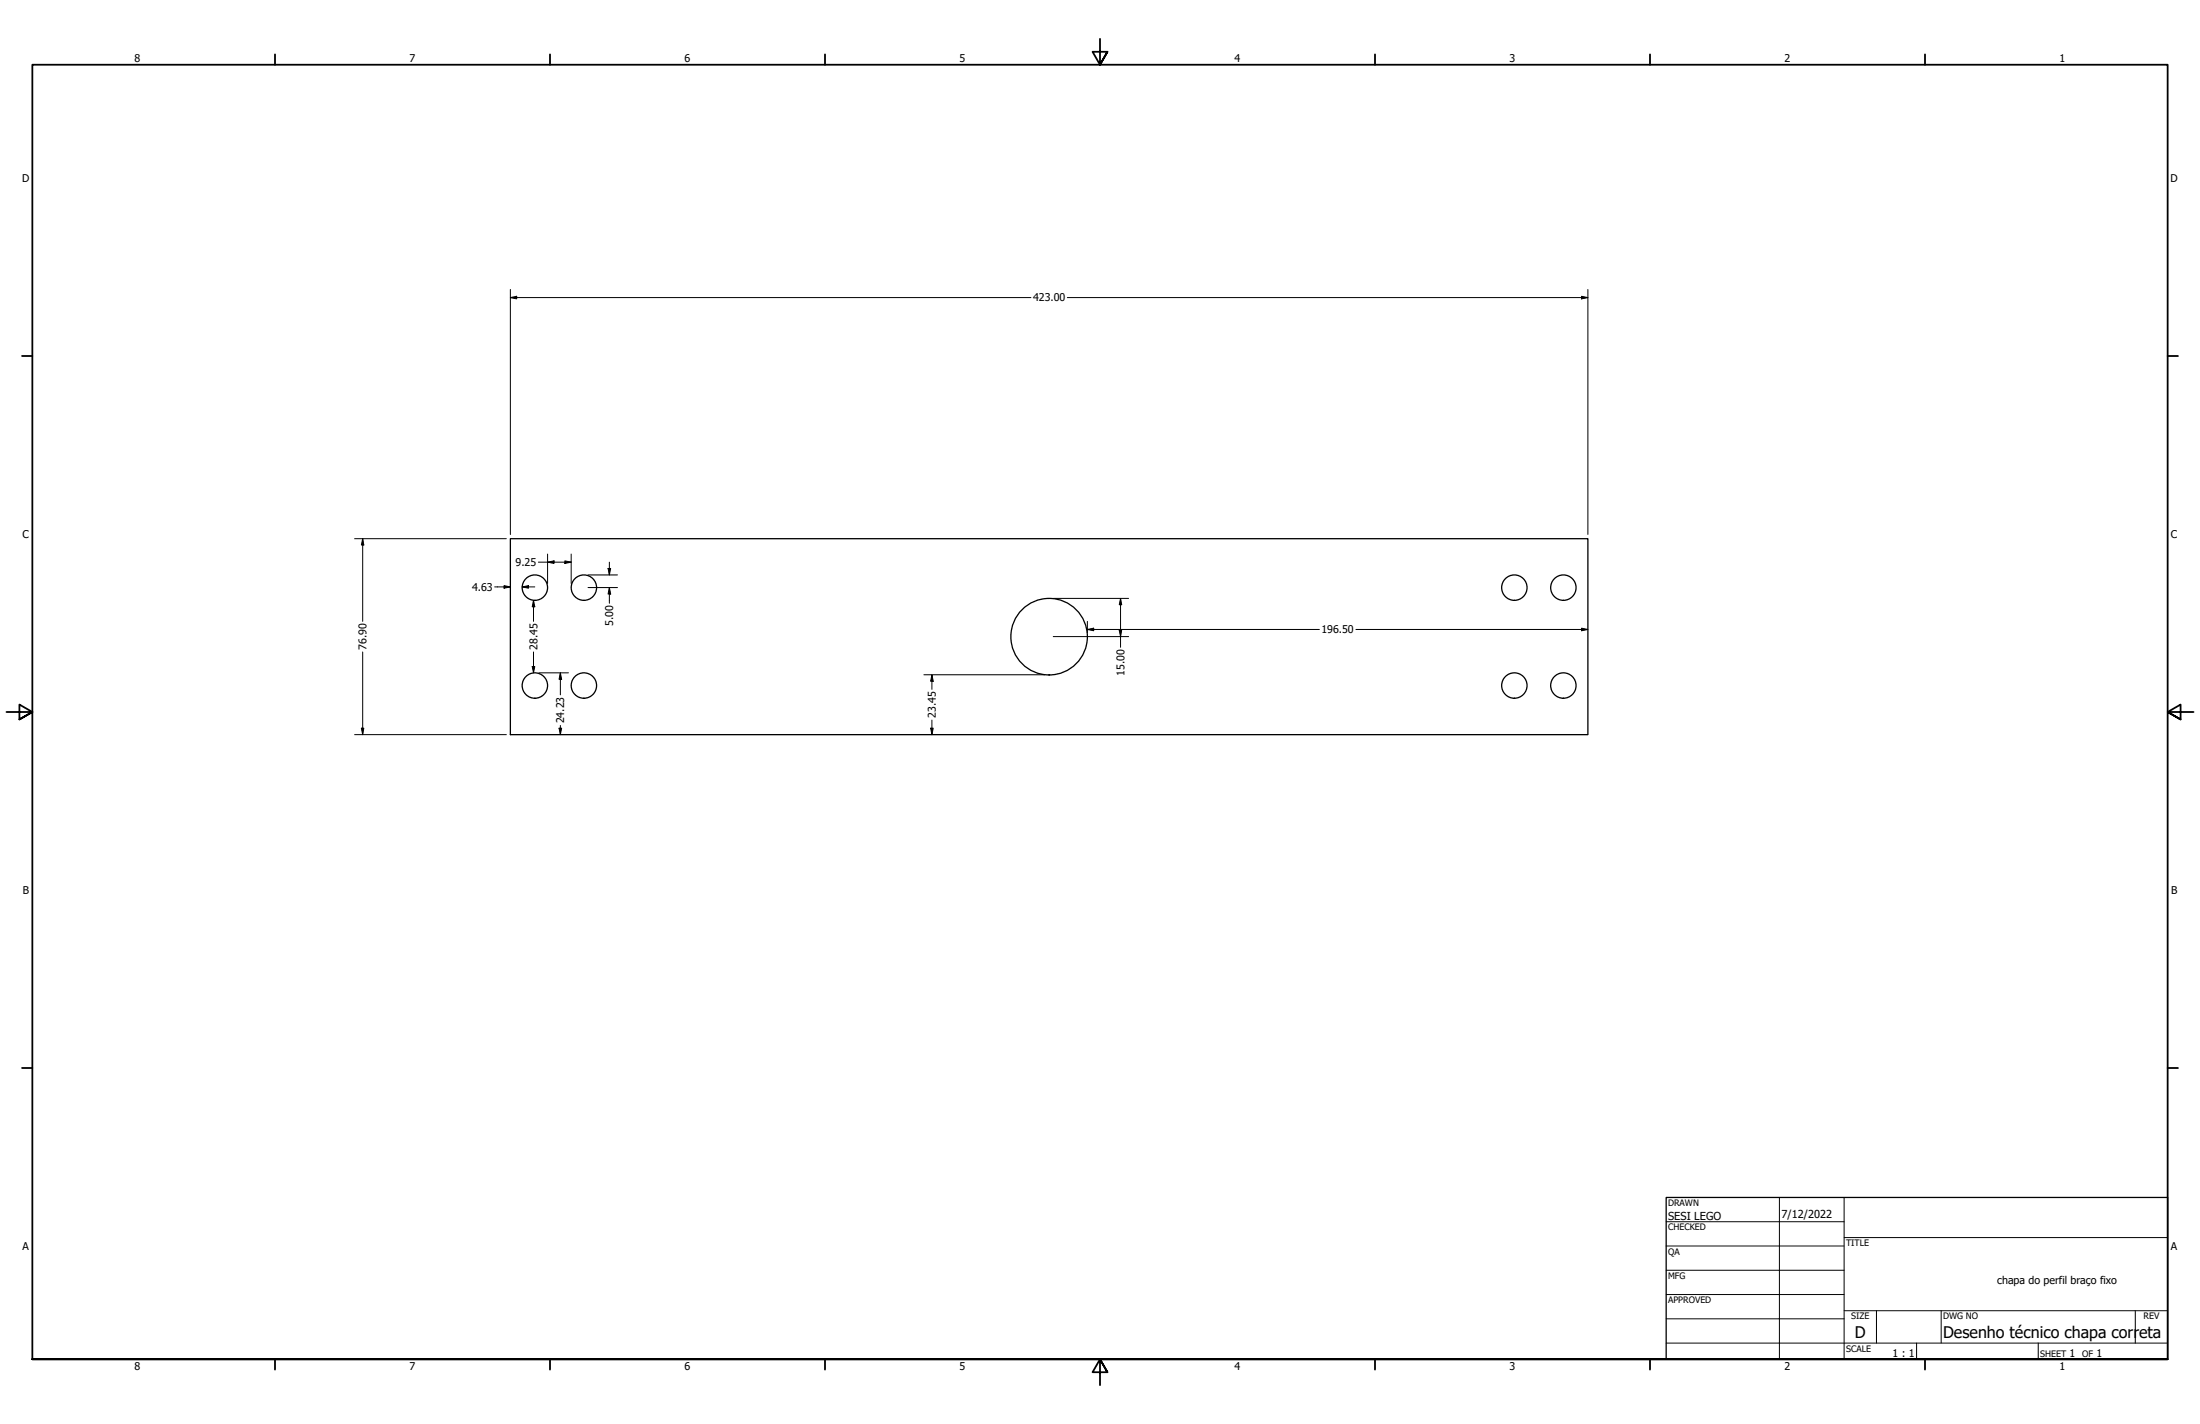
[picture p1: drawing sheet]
<svg xmlns="http://www.w3.org/2000/svg" width="864mm" height="559mm" viewBox="0 0 864 559" stroke-linecap="round" stroke-linejoin="round" font-family="sans-serif">
<g fill="none" stroke="#000" stroke-width=".51">
<path d="M200.3 211.4h423v76.9h-423z"/>
<circle cx="210" cy="230.6" r="5"/>
<circle cx="229.2" cy="230.6" r="5"/>
<circle cx="594.5" cy="230.6" r="5"/>
<circle cx="613.7" cy="230.6" r="5"/>
<circle cx="411.8" cy="249.8" r="15"/>
<circle cx="210" cy="269" r="5"/>
<circle cx="229.2" cy="269" r="5"/>
<circle cx="594.5" cy="269" r="5"/>
<circle cx="613.7" cy="269" r="5"/>
</g>
<!-- layer: Border (ANSI) -->
<g fill="none" stroke="#000" stroke-width=".7">
<path d="M431.8 15.2v10.2l-2.9-5.1h5.8l-2.9 5.1 2.9-5.1M107.9 21.3v4.1M215.9 21.3v4.1M323.8 21.3v4.1M539.8 21.3v4.1M647.7 21.3v4.1M755.6 21.3v4.1M8.6 139.7h4.1M850.9 139.7h4.1M2.5 279.4h10.2l-5.1-2.9v5.8l5.1-2.9-5.1 2.9M861.1 279.4h-10.2l5.1-2.9v5.8l-5.1-2.9 5.1 2.9M8.6 419.1h4.1"/>
<path d="M850.9 419.1h4.1M12.7 533.4v-508h838.2v508h-838.2h838.2M107.9 533.4v4.1M215.9 533.4v4.1M323.8 533.4v4.1M434.7 538.5l-2.9-5.1 2.9 5.1h-5.8l2.9-5.1v10.2M539.8 533.4v4.1M647.7 533.4v4.1M755.6 533.4v4.1"/>
</g>
<!-- layer: Title (ANSI) -->
<g fill="none" stroke="#000" stroke-width=".39">
<path d="M654 479.4h69.9M698.5 469.9v63.5M723.9 469.9v63.5M654 488.9h69.9M654 498.5h69.9M723.9 485.6h127M654 508h69.9M654 517.5h69.9M723.9 514.3h127M736.6 514.3v12.7M762 514.3v12.7M838.2 514.3v12.7"/>
<path d="M654 527h196.9M752.3 527v6.4M800.1 527v6.4"/>
</g>
<path d="M654 469.9h196.9v63.5h-196.9z" fill="none" stroke="#000" stroke-width=".51"/>
<g fill="none" stroke="#000" stroke-width=".39">
<path d="M200.3 116.8l2.5-.5v1zM200.3 116.8h204.4M200.3 113.6v96.1M419 116.8h204.3M620.8 116.3l2.5 .5-2.5 .5zM623.3 113.6v96.1M139.2 211.4h59.6M142.4 211.4l.4 2.5h-.9zM142.4 211.4v32.4M214.9 217.4v11.6M224.2 217.4v11.6M194.2 230.3h6.1"/>
<path d="M197.9 229.8l2.4 .5-2.4 .5zM205 230.3l2.5-.5v1zM205 230.3h4.9M209.4 235.6l.5 2.5h-1zM209.4 235.6v8.2M211.3 220.6h12.9M214.9 220.6l2.6-.5v1zM221.7 220.1l2.5 .5-2.5 .5zM230.8 225.6h11.6M230.8 230.6h11.6M238.7 223.1h1l-.5 2.5zM239.2 230.6l.5 2.5h-1z"/>
<path d="M239.2 220.6v5M239.2 230.6v6.1M413.4 234.8h29.6M439.9 234.8l.4 2.5h-.9zM439.9 234.8v19.2M142.4 255.8v32.5M209.4 255.8v8.2M413.4 249.8h29.6M426.8 247l2.5-.5v1zM426.8 247h91.1M426.8 243.8v4.4M439.4 247.3h.9l-.4 2.5z"/>
<path d="M532.3 247h91M620.8 246.5l2.5 .5-2.5 .5zM208.9 261.6h1l-.5 2.4zM211.6 264h11.5M220 264l.5 2.6h-1zM220 264v8.7M362.6 264.8h47.6M365.8 264.8l.5 2.5h-1zM365.8 264.8v5.7M139.2 288.3h59.6M141.9 285.8h.9l-.4 2.5zM219.5 285.8h1l-.5 2.5z"/>
<path d="M220 284.7v3.6M365.3 285.8h1l-.5 2.5zM365.8 282.6v5.7"/>
</g>
<g fill="#000">
<path d="M200.3 116.8l2.5-.5v1z" fill-rule="evenodd"/>
<path d="M620.8 116.3l2.5 .5-2.5 .5z" fill-rule="evenodd"/>
<path d="M142.4 211.4l.4 2.5h-.9z" fill-rule="evenodd"/>
<path d="M197.9 229.8l2.4 .5-2.4 .5z" fill-rule="evenodd"/>
<path d="M205 230.3l2.5-.5v1z" fill-rule="evenodd"/>
<path d="M209.4 235.6l.5 2.5h-1z" fill-rule="evenodd"/>
<path d="M214.9 220.6l2.6-.5v1z" fill-rule="evenodd"/>
<path d="M221.7 220.1l2.5 .5-2.5 .5z" fill-rule="evenodd"/>
<path d="M238.7 223.1h1l-.5 2.5z" fill-rule="evenodd"/>
<path d="M239.2 230.6l.5 2.5h-1z" fill-rule="evenodd"/>
<path d="M439.9 234.8l.4 2.5h-.9z" fill-rule="evenodd"/>
<path d="M426.8 247l2.5-.5v1z" fill-rule="evenodd"/>
<path d="M439.4 247.3h.9l-.4 2.5z" fill-rule="evenodd"/>
<path d="M620.8 246.5l2.5 .5-2.5 .5z" fill-rule="evenodd"/>
<path d="M208.9 261.6h1l-.5 2.4z" fill-rule="evenodd"/>
<path d="M220 264l.5 2.6h-1z" fill-rule="evenodd"/>
<path d="M365.8 264.8l.5 2.5h-1z" fill-rule="evenodd"/>
<path d="M141.9 285.8h.9l-.4 2.5z" fill-rule="evenodd"/>
<path d="M219.5 285.8h1l-.5 2.5z" fill-rule="evenodd"/>
<path d="M365.3 285.8h1l-.5 2.5z" fill-rule="evenodd"/>
</g>
<g font-size="6.3">
<text x="728.1" y="524.9">D</text>
<text x="762.8" y="525">Desenho técnico chapa corr</text>
<text x="839.7" y="525">eta</text>
</g>
<g font-size="4.3">
<text x="654.8" y="478.6">SESI LEGO</text>
<text x="699.3" y="478">7/12/2022</text>
</g>
<g font-size="4.2">
<text x="52.8" y="24.4">8</text>
<text x="160.8" y="24.4">7</text>
<text x="268.7" y="24.4">6</text>
<text x="376.7" y="24.4">5</text>
<text x="484.6" y="24.4">4</text>
<text x="592.6" y="24.4">3</text>
<text x="700.5" y="24.4">2</text>
<text x="808.5" y="24.4">1</text>
<text x="8.8" y="71.4">D</text>
<text x="852" y="71.4">D</text>
<text x="405.5" y="118.3">423.00</text>
<text x="8.9" y="211.1">C</text>
<text x="852.2" y="211.1">C</text>
<text x="202.4" y="222.1">9.25</text>
<text x="185.3" y="231.8">4.63</text>
<text x="240.7" y="245.7" transform="rotate(-90 240.7 245.7)">5.00</text>
<text x="518.7" y="248.5">196.50</text>
<text x="143.8" y="255" transform="rotate(-90 143.8 255)">76.90</text>
<text x="210.9" y="255" transform="rotate(-90 210.9 255)">28.45</text>
<text x="441.4" y="265.2" transform="rotate(-90 441.4 265.2)">15.00</text>
<text x="367.3" y="281.7" transform="rotate(-90 367.3 281.7)">23.45</text>
<text x="221.5" y="283.8" transform="rotate(-90 221.5 283.8)">24.23</text>
<text x="9" y="350.8">B</text>
<text x="852.2" y="350.8">B</text>
<text x="8.9" y="490.5">A</text>
<text x="852.2" y="490.5">A</text>
<text x="784" y="504">chapa do perfil braço fixo</text>
<text x="742.9" y="532.6">1 : 1</text>
<text x="812.4" y="532.6">1</text>
<text x="823" y="532.6">1</text>
<text x="52.8" y="537.5">8</text>
<text x="160.8" y="537.5">7</text>
<text x="268.7" y="537.5">6</text>
<text x="376.7" y="537.5">5</text>
<text x="484.6" y="537.5">4</text>
<text x="592.6" y="537.5">3</text>
<text x="700.5" y="537.5">2</text>
<text x="808.5" y="537.5">1</text>
</g>
<g font-size="3.5">
<text x="654.8" y="473.2">DRAWN</text>
<text x="654.8" y="482.8">CHECKED</text>
<text x="724.7" y="488.9">TITLE</text>
<text x="654.8" y="492.3">QA</text>
<text x="654.8" y="501.8">MFG</text>
<text x="654.8" y="511.4">APPROVED</text>
<text x="726.7" y="517.7">SIZE</text>
<text x="762.8" y="517.7">DWG NO</text>
<text x="841.4" y="517.7">REV</text>
<text x="724.7" y="530.4">SCALE</text>
<text x="800.9" y="532.6">SHEET</text>
<text x="817.4" y="532.6">OF</text>
</g>
</svg>
